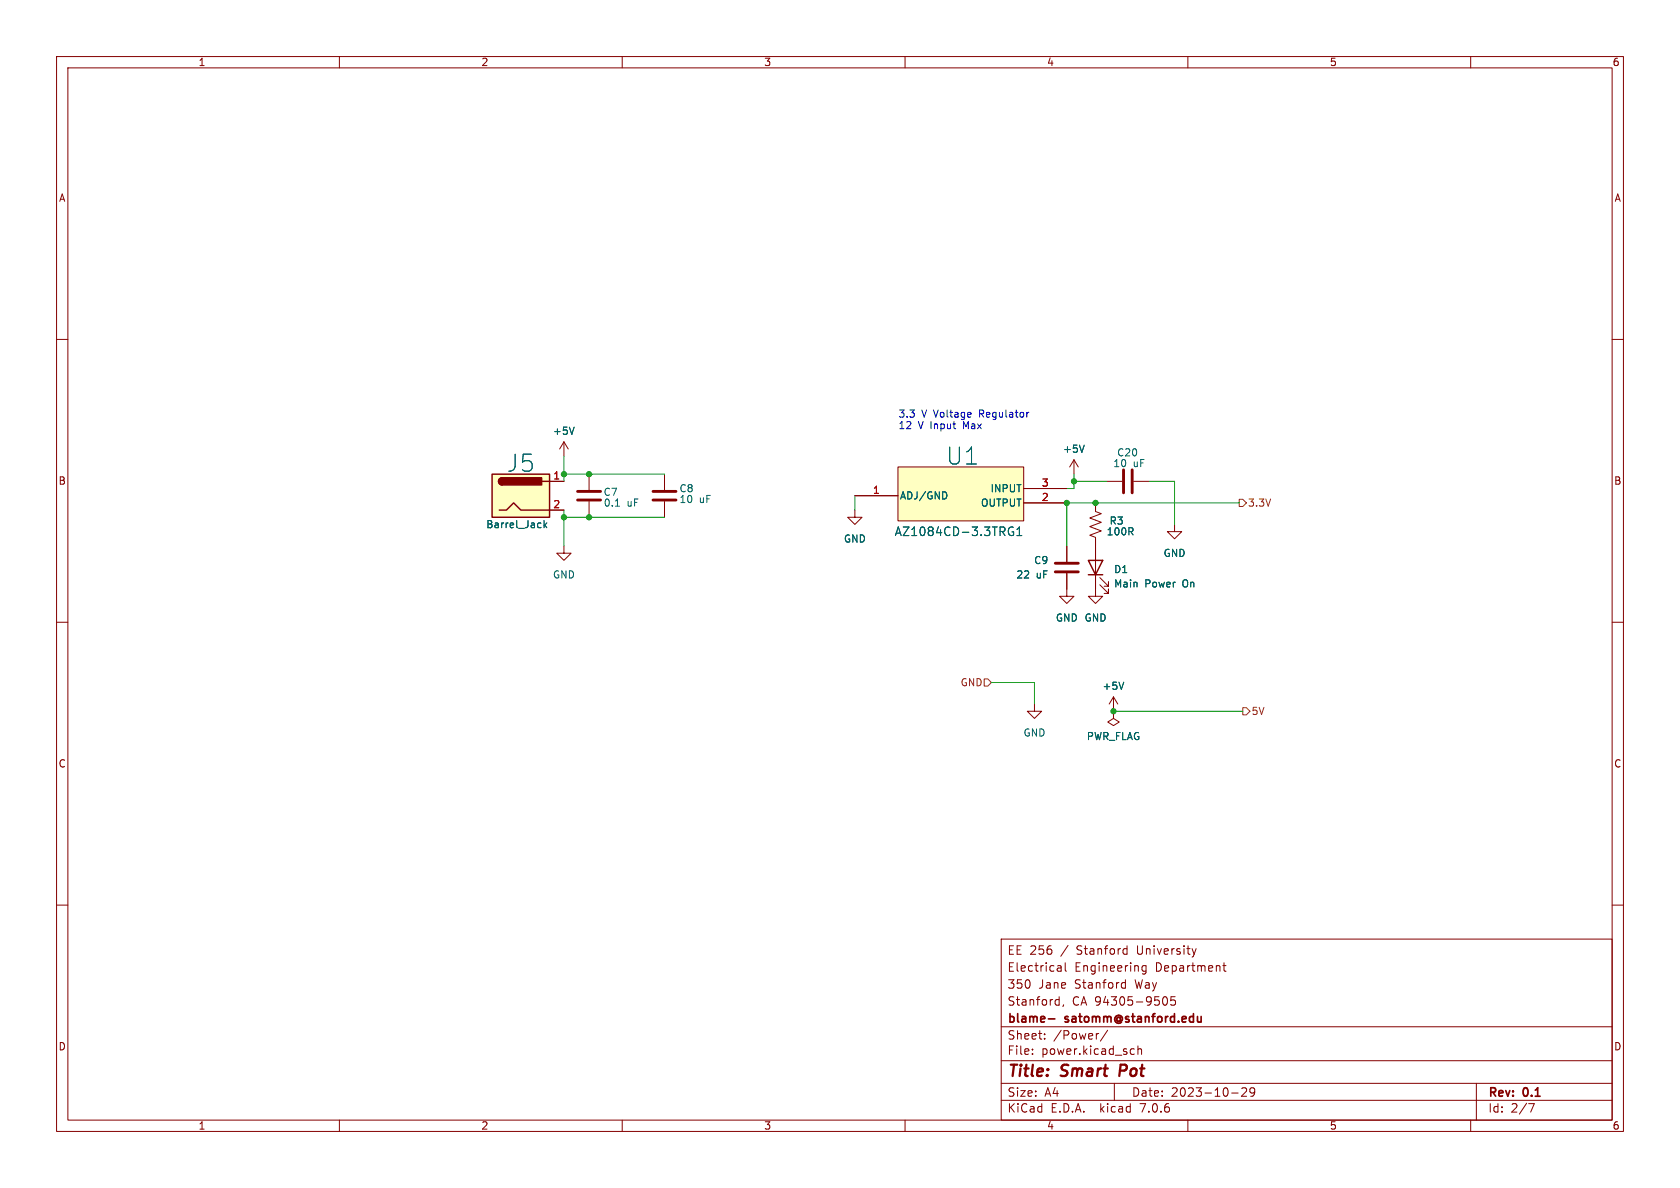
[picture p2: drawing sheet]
<svg xmlns="http://www.w3.org/2000/svg" width="297mm" height="210mm" viewBox="0 0 297 210" stroke-linecap="round" stroke-linejoin="round" font-family="sans-serif">
<g fill="none" stroke="#840000" stroke-width=".18">
<path d="M10 10h277v190h-277zM12 12h273v186h-273zM60 10v2M110 10v2M160 10v2M210 10v2M260 10v2M10 60h2M285 60h2M99.7 78.1l-.8 1.3M99.7 78.1v2.5M99.7 78.1l.8 1.3"/>
<path d="M97.2 85.1h2.5M97.2 90.2h2.5M99.7 96.5v1.3h1.3l-1.3 1.3-1.3-1.3h1.3M104.1 83.8v2.8M104.1 88.6v2.8M117.5 83.8v2.8M117.5 88.6v2.8M151.1 90.2v1.2h1.3l-1.3 1.3-1.2-1.3h1.2M151.1 87.6h7.6M158.7 82.6h22.3v9.5h-22.3zM181 86.4h7.6M181 88.9h7.6"/>
<path d="M188.6 96.5v2.8M189.9 81.3l-.8 1.3M189.9 81.3v2.5M189.9 81.3l.7 1.3M193.7 88.9v1.5l1 .4-2 .8 2 .7-2 .8 2 .8-2 .7 1 .4v10.4h1.2l-1.2 1.3-1.3-1.3h1.3M195.6 85.1h2.8M200.4 85.1h2.8M207.6 92.7v1.3h1.3l-1.3 1.3-1.2-1.3h1.2M10 110h2M188.6 101.3v4.1h1.3l-1.3 1.3-1.3-1.3h1.3M194.4 103.4l1.6 1.5v-.8v.8h-.8M194.4 102.1l1.6 1.5v-.7v.7h-.8"/>
<path d="M285 110h2M182.9 124.5v1.2h1.2l-1.2 1.3-1.3-1.3h1.3M196.8 125.7v1.3l1.1 .6-1.1 .7-1-.7 1-.6M196.8 125.7h.1M196.8 123.2l-.7 1.3M196.8 123.2v2.5M196.8 123.2l.8 1.3M10 160h2M285 160h2M177 166h108v32h-108zM186.8 176.7l.4 .1M187 170.8h.5l.1 .9"/>
<path d="M187 171.6h.6M187.2 176.2v1.5M187.2 177.6l-.4 .1M187.6 171.1l-.6 .1M188 177.6l-.1 .3M188.3 170.2v1.3l.2 .2M198.5 173.7l.5 .1M198.8 167.7l.4 .1M199 173.2v1.5M199 174.6l-.5 .1M199.2 167.2v1.5M199.2 168.6l-.4 .1"/>
<path d="M202.6 170.8l-.4-.1-.3 .3v.4l.1 .2h.6M202.6 170.7v1.2l-.3 .3-.3-.1M205.7 176.3l.2-.1a.81 .81 0 0 1 .6 .6 .81 .81 0 0 1-.3 .8l-.2 .1a.81 .81 0 0 1-.3-1.4zM207.7 176.2h-.7v.7l.2-.1h.5l.1 .3-.1 .5-.2 .1-.5-.1M211.5 167.7l-.4 1M216.2 170.7h.5M216.4 170.2v1.3l.3 .2M60 198v2M110 198v2M160 198v2M177 194.5h108M177 191.5h108"/>
<path d="M177 187.5h108M177 181.5h108M182.5 186.3v.1M182.5 185.5v.1M184.7 183.6v.1M184.7 182.8v.1M194.2 182.7l-.2 .1M195.8 182.1l-1.3 2M197 191.5v3M200.1 185.4l.4 .1M200.5 186.3l-.4 .1M201.2 185.5l.2-.1 .3 .1 .1 .9"/>
<path d="M201.2 184.9v1.5M210 198v2M217.7 193.2h1.2M219.5 192.4l.6-.1 .2 .1 .1 .3-.9 1.1h.9M221.8 192.9l-.3 .3h-.3l-.2-.3 .1-.5 .4-.1 .2 .1a.99 .99 0 0 1-.3 1.4h-.3M260 198v2M261 191.5v6.5M270.2 195.1h1l-.6 1.5"/>
</g>
<path d="M198.1 188.2l-.2 2" fill="none" stroke="#840000" stroke-width=".4"/>
<path d="M212.3 179.7v1M185.3 180.1h1.2M212.3 180.5l-.2 .2-.3-.1" fill="none" stroke="#840000" stroke-width=".3"/>
<g fill="#ffffc2" stroke="#ffffc2" stroke-width=".18">
<path d="M158.7 82.6h22.3v9.5h-22.3z"/>
<path d="M87 83.8h10.2v7.6h-10.2z"/>
</g>
<path d="M101.5 75.5l-.4 1.3M191.7 78.7l-.4 1.3M96.2 92v1.3M96.3 92.8l.4 .5M96.7 92.4l-.5 .5M108.8 89.5h.7M167.3 87.1l.1 .4-.1 .5M179.1 93.2a.75 .75 0 0 0-.9 .6 .75 .75 0 0 0 .6 .9l.4-.2v-.5h-.3M179.8 94.7h.8M179.8 93.6l.4-.4v1.5M198.7 120.6l-.5 1.3" fill="none" stroke="#006464" stroke-width=".18"/>
<path d="M102.1 88.4h4.1M102.1 86.9h4.1M115.4 88.4h4.1M115.4 86.9h4.1M186.6 99.6h4M198.6 83.1v4M200.2 83.1v4M186.6 101.1h4" fill="none" stroke="#840000" stroke-width=".51"/>
<path d="M87 83.8h10.2v7.6h-10.2zM88.3 90.2h1.2l1.3-1.3 1.3 1.3h5.1M88.8 84.5a.64 .64 0 0 0-.7 .6 .64 .64 0 0 0 .7 .6M95.9 85.1h1.3M192.4 99.1h2.5l-1.2 2.5zM192.4 101.6h2.5" fill="none" stroke="#840000" stroke-width=".25"/>
<g fill="#840000" stroke="#840000" stroke-width=".25">
<path d="M88.3 84.6l.5-.1v1.2a.64 .64 0 0 1-.6-.4 .64 .64 0 0 1 .1-.7z"/>
<path d="M88.8 84.5h7v1.2h-7z"/>
</g>
<path d="M219.1 88.3h.6l.6 .6-.6 .6h-.6zM174 120h.6l.7 .7-.7 .6h-.6zM219.7 125.1h.6l.7 .6-.7 .7h-.6z" fill="none" stroke="#725600" stroke-width=".18"/>
<path d="M181.9 72.9l-.3 .1" fill="none" stroke="#0000c2" stroke-width=".18"/>
<path d="M99.7 80.6v4.5M99.7 90.2v6.3M99.7 83.8h17.8M99.7 91.4h17.8M151.1 87.6v2.6M189.9 83.8v2.6h-1.3M189.9 85.1h5.7M203.2 85.1h4.4v7.6M219.1 88.9h-30.5v7.6M175.3 120.7h7.6v3.8M196.8 125.7h22.9" fill="none" stroke="#009600" stroke-width=".18"/>
<g fill="#009600" stroke="#009600" stroke-width=".18">
<circle cx="188.6" cy="88.9" r=".46"/>
<circle cx="189.9" cy="85.1" r=".46"/>
<circle cx="196.8" cy="125.7" r=".46"/>
<circle cx="193.7" cy="88.9" r=".46"/>
<circle cx="99.7" cy="91.4" r=".46"/>
<circle cx="99.7" cy="83.8" r=".46"/>
<circle cx="104.1" cy="91.4" r=".46"/>
<circle cx="104.1" cy="83.8" r=".46"/>
</g>
<g font-size="4.2" fill="#006464">
<text x="89.6" y="83.6">J5</text>
<text x="167.3" y="82.4">U1</text>
</g>
<g font-size="2.8" fill="#840000">
<text x="178" y="190.9">Title:</text>
<text x="187.7" y="190.9">Smart</text>
<text x="198.7" y="190.9">Pot</text>
</g>
<text font-size="2.1" fill="#006464" x="158.1" y="95">AZ1084CD-3.3TRG1</text>
<g font-size="2.1" fill="#840000">
<text x="178" y="172">Electrical</text>
<text x="178" y="169">EE 256</text>
<text x="187.6" y="169">/</text>
<text x="189.9" y="172">Engineering</text>
<text x="190.5" y="169">Stanford</text>
<text x="201.3" y="169">University</text>
<text x="204.3" y="172">Department</text>
<text x="178" y="178">Stanford,</text>
<text x="178" y="175">350</text>
<text x="183.6" y="175">Jane</text>
<text x="189.5" y="178">CA 94305-9505</text>
<text x="190" y="175">Stanford</text>
<text x="200.8" y="175">Way</text>
<text x="178" y="184">Sheet:</text>
<text x="178" y="181.2">blame-</text>
<text x="186.2" y="184">/Power/</text>
<text x="188.4" y="181.2">satomm@stanford.edu</text>
<text x="178" y="186.7">File:</text>
<text x="184.1" y="186.7">power.kicad_sch</text>
<text x="178" y="196.9">KiCad</text>
<text x="178" y="194.1">Size:</text>
<text x="184.7" y="194.1">A4</text>
<text x="185.7" y="196.9">E.D.A.</text>
<text x="194.6" y="196.9">kicad</text>
<text x="200" y="194.1">Date:</text>
<text x="201.8" y="196.9">7.0.6</text>
<text x="207" y="194.1">2023-10-29</text>
<text x="263" y="194.3">Rev:</text>
<text x="263" y="196.9">Id:</text>
<text x="267.1" y="196.9">2/7</text>
<text x="269.4" y="194.3">0.1</text>
</g>
<g font-size="1.8" fill="#840000">
<text x="35" y="11.9">1</text>
<text x="85" y="11.9">2</text>
<text x="135" y="11.9">3</text>
<text x="185" y="11.9">4</text>
<text x="235" y="11.9">5</text>
<text x="285" y="11.9">6</text>
<text x="10.3" y="35.9">A</text>
<text x="285.3" y="35.9">A</text>
<text x="10.3" y="85.9">B</text>
<text x="285.3" y="85.9">B</text>
<text x="10.3" y="135.9">C</text>
<text x="285.3" y="135.9">C</text>
<text x="10.3" y="185.9">D</text>
<text x="285.3" y="185.9">D</text>
<text x="35" y="199.9">1</text>
<text x="85" y="199.9">2</text>
<text x="135" y="199.9">3</text>
<text x="185" y="199.9">4</text>
<text x="235" y="199.9">5</text>
<text x="285" y="199.9">6</text>
</g>
<g font-size="1.8" fill="#006464">
<text x="97.7" y="77.1">+5V</text>
<text x="187.8" y="80.2">+5V</text>
<text x="196.7" y="82.8">10</text>
<text x="197.4" y="80.9">C20</text>
<text x="200.3" y="82.8">uF</text>
<text x="106.6" y="87.9">C7</text>
<text x="106.6" y="89.8">0.1</text>
<text x="110.8" y="89.8">uF</text>
<text x="120" y="87.2">C8</text>
<text x="120" y="89.1">10</text>
<text x="123.6" y="89.1">uF</text>
<text x="159" y="88.5">ADJ/GND</text>
<text x="173.3" y="89.8">OUTPUT</text>
<text x="175" y="87.2">INPUT</text>
<text x="85.9" y="93.6">Barrel_Jack</text>
<text x="195.5" y="94.8">100R</text>
<text x="196.1" y="92.9">R3</text>
<text x="149.1" y="96.1">GND</text>
<text x="182.7" y="99.9">C9</text>
<text x="196.9" y="101.5">D1</text>
<text x="205.6" y="98.7">GND</text>
<text x="97.7" y="102.5">GND</text>
<text x="179.6" y="102.5">22</text>
<text x="183.2" y="102.5">uF</text>
<text x="196.9" y="104.1">Main</text>
<text x="202.4" y="104.1">Power</text>
<text x="209.2" y="104.1">On</text>
<text x="186.6" y="110.1">GND GND</text>
<text x="194.8" y="122.1">+5V</text>
<text x="180.8" y="130.4">GND</text>
<text x="192" y="131">PWR_FLAG</text>
</g>
<g font-size="1.8" fill="#0000c2">
<text x="158.7" y="73.9">3.3</text>
<text x="158.7" y="76">12</text>
<text x="162.3" y="76">V Input</text>
<text x="162.9" y="73.9">V Voltage</text>
<text x="170.5" y="76">Max</text>
<text x="173.4" y="73.9">Regulator</text>
</g>
<g font-size="1.8" fill="#a90000">
<text x="97.7" y="84.8">1</text>
<text x="97.7" y="89.9">2</text>
<text x="154.2" y="87.4">1</text>
<text x="184.1" y="86.1">3</text>
<text x="184.1" y="88.6">2</text>
</g>
<g font-size="1.8" fill="#725600">
<text x="220.5" y="89.8">3.3V</text>
<text x="169.7" y="121.5">GND</text>
<text x="221.2" y="126.6">5V</text>
</g>
</svg>
